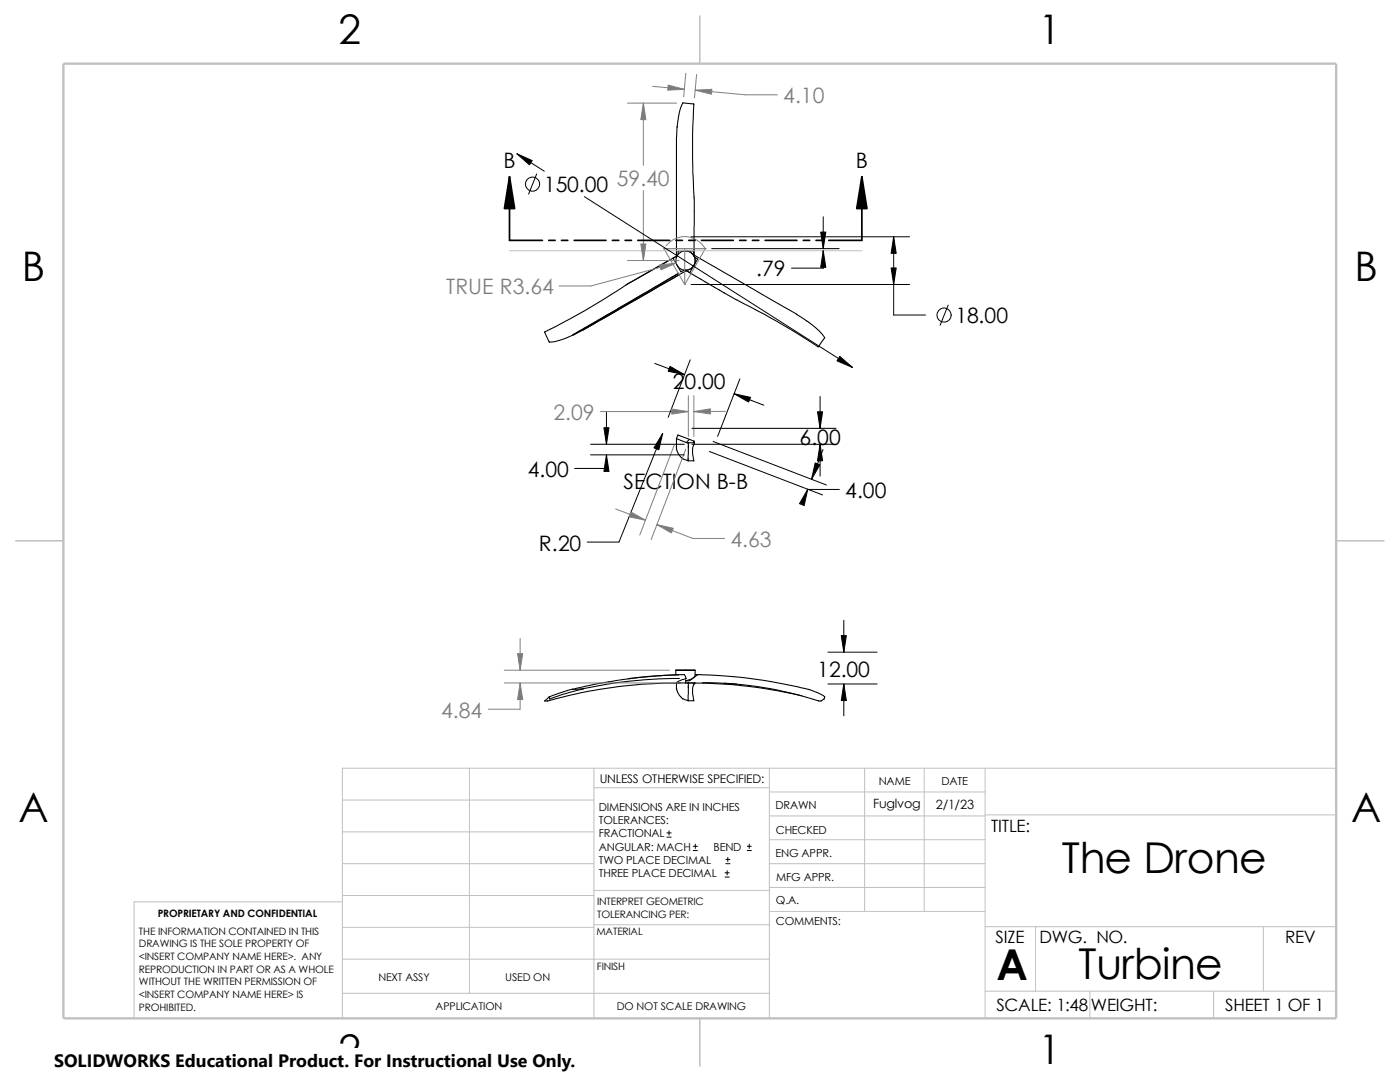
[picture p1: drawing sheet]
<svg xmlns="http://www.w3.org/2000/svg" width="279mm" height="216mm" viewBox="0 0 279 216" stroke-linecap="round" stroke-linejoin="round" font-family="sans-serif">
<g fill="none" stroke="#c0c0c0" stroke-width=".2">
<path d="M101.7 50h70.3M68.3 159.6h50.2M93.7 153.3v44.9M118.5 153.3v49.9M118.5 157.2h35M153.5 158h43.1M153.5 153.3v49.9M172.6 153.3v28.6M184.4 153.3v28.6M196.6 153.3v49.9M266.7 153.3h-198.4v49.9M68.3 166h50.2"/>
<path d="M68.3 172.3h50.2M68.3 178.7h50.2M68.3 180h-41.5v23.2M118.5 177.7h35.1M153.5 162.8h43.1M153.5 167.6h43.1M153.5 172.3h43.1M153.5 177.1h43.1M196.6 162.6h70.1M68.3 191.4h85.2M68.3 198.2h85.2M68.3 185h50.2"/>
<path d="M118.5 184.5h35.1M153.6 181.9h43M196.6 197.8h70.1M196.6 184.9h70.1M206.7 184.9v12.9M217.5 197.8v5.4M242.2 197.8v5.4M252.1 184.9v12.9"/>
</g>
<path d="M139.7 3.2v9.5M3.1 107.9h9.6M266.7 107.9h9.5M139.7 203.2v9.5" fill="none" stroke="#c0c0c0" stroke-width=".21"/>
<path d="M12.7 12.7h254v190.5h-254z" fill="none" stroke="#c0c0c0" stroke-width=".47"/>
<g fill="none" stroke="#000" stroke-width=".21">
<path d="M135.2 25.3a13.8 13.8 0 0 1 .8-4.1l.3-.7 2.2 .2a223.5 223.5 0 0 0 .1 20.3l-.1 10.1M135.2 25.3a133.5 133.5 0 0 0-.2 13.2v12.6M135.2 25.3h.1M125.1 56.7a145.4 145.4 0 0 1-16.4 9.6M133.9 51.8l-8.8 4.9M133.9 51.8l1.3-.7-.9 .4 .8 1.4M135 51.1h.1M135.2 53l.7 1.2 .6-.3M135.3 50.8v-.7h3.2v1M135.4 54.5l-12.1 7.1M135.5 54.6l-14.1 8.2M135.6 54.8l-19.2 11"/>
<path d="M136.8 53.9l.1 .2zM136.8 53.9l7.7 4.5M136.8 53.9h.1M136.8 50.1a1.83 1.83 0 0 1 1.7 1M136.9 54.1l-1.3 .7M138.5 51.1l.1 .2M138.5 53a1.88 1.88 0 0 1-1.7 .9M138.5 53l-.8 1.4-.9-.5M138.6 50.9l13.4 7.8a96.8 96.8 0 0 1 9.3 5.5l2 1.7 1.3 1.5-1.3 1.8a170.7 170.7 0 0 0-17.5-10.1l-1.3-.7M138.6 50.9l-.1 .2M138.6 50.9h.1M138.6 51.3l.6 .4-.7 1.3"/>
<path d="M138.6 51.3l.1 1-.2 .7M138.6 51.3h.1M144.5 58.4h.1M108.7 66.2l.9 2.1M114.3 66.9l-2.5 1-1 .3h-1.2M116.4 65.8l-2.1 1.1M121.4 62.7l-7.1 4.2M123.3 61.6l-9 5.2M135 87.5v2M135 89.5l.3 .8 .5 .9 .5 .4 1 .3M135 89.5v.1M137.3 88.4v3.3"/>
<path d="M137.3 91.5v.2M137.3 91.7v.2M137.3 91.9h.1M137.3 88.3h.1M137.3 88.4h.1M137.4 89.1v.2M137.4 88.3l-.1 .1M138.5 88.1l.1 .2M138.5 88.1l-3.2-1.3-.3 .7 2.3 .9M138.5 88.1v.2h-1.1M138.5 88.6h.1M138.5 88.1h.1"/>
<path d="M138.5 88.6l-.3 1 .3 2.3h-1.2M138.6 88.3l-.1 .3M114.3 137.5l-4.7 1.6M125.4 135.4l4-.4 6.6-.4a.67 .67 0 0 1 .9 .8l-1.3 .4-.6 .5h3.8M134.9 133.7h3.8zM134.9 133.7v1M135 136.3v1.1M135 137.4l.3 .9 .5 .8 .5 .3 1 .4M135 137.4v.1M135.5 134.7l-4.2 .2a107.4 107.4 0 0 0-15.8 2.3l-1.2 .3 2.1-.1M135.6 135.4a93.7 93.7 0 0 0-19.2 2M135.8 136.3a101.9 101.9 0 0 0-26.8 3.6h-.3l.9-.9 .1 .5 2.2-.8 4.5-1.3"/>
<path d="M136.8 135.8l.1 .5M136.8 135.8h.1M137.3 136.3h.1M137.3 136.3v3.5M137.3 139.8h.1M137.4 137v.1M137.4 136.9v.3M137.4 136.3h1.2M138.5 135.2l-.9 .6h-.8M138.5 135.2l-.7 .4-1 .2M138.5 136.5h.1M138.5 136.5l-.3 .9 .3 2.4h-1.2"/>
<path d="M138.6 136.3a94 94 0 0 1 21.4 2.6M138.6 136.3l-.1 .2M138.7 134.6h.5l-.7 .6M138.7 133.7v1.2l-.2 .3M139.1 134.6l1.7 .1a100 100 0 0 1 20.5 2.8l2.6 1.1a.64 .64 0 0 1 .6 .8l-.6 .5M140.2 136.2l6.9 .3M144.5 136.3l2.6 .2M147.1 136.5a75.3 75.3 0 0 1 16.3 3.4h.5M163.9 139.9h.1"/>
<circle cx="136.8" cy="52" r="1.93"/>
</g>
<g fill="none" stroke="#808080" stroke-width=".2">
<path d="M130.3 17.2l6.3 .6M136.9 14.6l-.5 4.7M138.7 18l10.1 .9h6.4M139 14.9l-.4 4.6M125.2 20.6h9.8M128.4 20.6v12.4M128.4 38v14M125.2 52h10.4M132.5 49.6l4.2 7.2M132.5 49.6h8.3M132.5 49.6v.1M132.9 49.1a4.7 4.7 0 0 1 7.9 .5"/>
<path d="M135 52.5l-17.1 4.6h-6.3M136.7 56.8h.1M136.7 49.6v7.2M140.8 49.6h.1M140.8 49.6l-4.1 7.2M137.4 79v8.1M138.5 79v8.1M119.8 82.1h17.6M134.6 88.8l-6.9 18M136.9 89.6l-6.9 18.1M144.8 82.1h-6.3M122.9 101.6l5.9 2.2"/>
<path d="M131.1 104.7l7.2 2.7h6.3M100.6 136.3h35M100.6 133.7h33M103.8 136.3v5.2h-6.3M103.8 127.4v6.3"/>
</g>
<g fill="none" stroke="#000" stroke-width=".2">
<path d="M103.2 30.7l5.4 3.5M107.1 34.7l-1.6 4M116.6 39.2l53.5 34.1M137.9 56.8h43.6M137.9 47.2h43.6M142 49.6h25.5M164.3 50v3.5h-6.4M164.3 43.3v6.3M178.4 47.2v15.7h6.3M130.7 72.5l5.9 2.3M137.8 71.8l-4.5 11.5M146.5 78.6l5.9 2.3"/>
<path d="M147.7 75.6l-4.5 11.5M163.7 79.1v6.4M189.2 60.9l-1.6 4M117.9 90.8h18.7M117.9 88.6h18.7M121 90.8v2.7h-6.3M121 82.3v6.3M132.2 86.5l-8.7 21.7h-6.3M137.6 87.7l-.7 .6M138.1 88.6h28.7M138.1 85.5h28.7M141.6 90.1l22.6 8.7"/>
<path d="M142.3 88.1l22.6 8.7M161.2 97.6l6.3 .1M163.7 88.6v6.4M164.3 89.7l-2.3 5.9M165.2 136.5h9.8M165.2 130.1h9.8M168.4 123.8v6.3M168.4 136.5v6.3M133.1 167h.8M133.1 166.2h.8M133.5 165.8v.8M138.3 169.7h.9"/>
<path d="M138.3 168.9h.9M138.8 168.4v.9M144.7 175h.8M144.7 174.2h.8M144.9 172.3h.8M144.9 171.5h.8M145.1 173.7v.9M145.2 171.1v.8M149.1 169.7h.8M149.1 168.9h.8M149.5 168.4v.9"/>
<circle cx="106.3" cy="36.7" r="1.41"/>
<circle cx="188.4" cy="62.9" r="1.41"/>
</g>
<g fill="#000" stroke="#000" stroke-width=".2">
<path d="M103.2 30.7l3 1.3-.5 .9zM164.3 50l.5 3.3h-1zM163.8 46.3h1l-.5 3.3zM177.8 53.5h1.1l-.5 3.3zM178.4 47.2l.5 3.3h-1.1zM133.7 73.1l2.9 1.7-3.3-.7zM146.5 78.6l3.3 .7-.4 .9zM167.6 71.1l2.5 2.2-3.1-1.3zM120.5 85.3h1l-.5 3.3zM121 90.8l.5 3.3h-1zM132.2 86.5l-.7 3.2-1-.3zM161.2 97.6l-.7 3.3-.9-.4z"/>
<path d="M162.7 92.4l.9 .4-1.6 2.8zM163.2 82.2h1l-.5 3.3zM163.7 88.6l.5 3.3h-1zM168.4 136.5l.5 3.3h-1zM167.9 126.8h1l-.5 3.3z"/>
</g>
<g fill="#808080" stroke="#808080" stroke-width=".2">
<path d="M103.8 136.3l.5 3.3h-1z"/>
<path d="M103.3 130.4h1l-.5 3.3z"/>
<path d="M138.7 18l3.4-.2-.1 1z"/>
<path d="M127.9 48.7h1l-.5 3.3z"/>
<path d="M133.3 17l3.3 .8-3.3 .2z"/>
<path d="M128.4 20.6l.5 3.3h-1z"/>
<path d="M131.6 52.9l3.4-.4-3.1 1.3z"/>
<path d="M138.5 82.1l3.3-.5v1z"/>
<path d="M134.1 81.6l3.3 .5-3.3 .5z"/>
<path d="M131.1 104.7l3.3 .7-.4 .9z"/>
<path d="M125.9 102.2l2.9 1.6-3.3-.7z"/>
</g>
<path d="M101.7 35.3l1 6.3h-2zM172 35.3l1 6.3h-2z" fill="#000" stroke="#000" stroke-width=".34"/>
<g fill="none" stroke="#000" stroke-width=".34">
<path d="M101.7 35.3v12.7h6.5M172 35.3v12.7h-6.6M109.5 48h1.3M112.1 48h1.2M114.6 48h6.3M122.2 48h1.3M124.8 48h1.2M127.3 48h6.3M134.9 48h1.3M137.5 48h1.2M140 48h6.3M147.6 48h1.3"/>
<path d="M150.2 48h1.2M152.7 48h6.3M160.3 48h1.3M162.9 48h1.2"/>
</g>
<path d="M10.8 209.2h104.1v6.7h-104.1z" fill="#fff"/>
<g font-size="8.5">
<text x="211.9" y="174.1">The Drone</text>
<text x="198.8" y="195.5">A</text>
<text x="215.2" y="195.3">Turbine</text>
</g>
<g font-size="8.1">
<text x="67.6" y="8.8">2</text>
<text x="207.3" y="8.8">1</text>
<text x="4.4" y="56.1">B</text>
<text x="270.3" y="56.1">B</text>
<text x="3.7" y="164.1">A</text>
<text x="269.6" y="164.1">A</text>
<text x="67.6" y="212.3">2</text>
<text x="207.3" y="212.3">1</text>
</g>
<g font-size="4.2" fill="#808080">
<text x="156.3" y="20.6">4.10</text>
<text x="123.1" y="37.2">59.40</text>
<text x="89.1" y="58.7">TRUE R3.64</text>
<text x="110.4" y="83.8">2.09</text>
<text x="145.8" y="109.1">4.63</text>
<text x="88" y="143.2">4.84</text>
</g>
<g font-size="4.2">
<text x="100.5" y="33.6">B</text>
<text x="170.8" y="33.6">B</text>
<text x="108.6" y="38.4">150.00</text>
<text x="150.9" y="55.2">.79</text>
<text x="190.7" y="64.5">18.00</text>
<text x="134.3" y="77.6">20.00</text>
<text x="159.6" y="88.7">6.00</text>
<text x="105.3" y="95.1">4.00</text>
<text x="124.4" y="97.5">SECTION B-B</text>
<text x="168.7" y="99.4">4.00</text>
<text x="107.6" y="109.9">R.20</text>
<text x="163.1" y="135">12.00</text>
</g>
<text font-size="3.6" x="10.8" y="213">SOLIDWORKS Educational Product. For Instructional Use Only.</text>
<g font-size="3.4">
<text x="197.8" y="166">TITLE:</text>
<text x="198.7" y="188.1">SIZE</text>
<text x="207.5" y="188.1">DWG. NO.</text>
<text x="256.5" y="188.2">REV</text>
<text x="198.8" y="201.7">SCALE: 1:48</text>
<text x="217.7" y="201.8">WEIGHT:</text>
<text x="244.5" y="201.7">SHEET 1 OF 1</text>
</g>
<g font-size="2.5">
<text x="174.2" y="161.2">Fuglvog</text>
<text x="186.7" y="161.4">2/1/23</text>
</g>
<text font-size="2.4" x="119.7" y="156.2">UNLESS OTHERWISE SPECIFIED:</text>
<g font-size="2.2">
<text x="119.5" y="161.8">DIMENSIONS ARE IN INCHES</text>
<text x="154.8" y="161.5">DRAWN</text>
<text x="175.4" y="156.7">NAME</text>
<text x="187.9" y="156.7">DATE</text>
<text x="119.5" y="164.4">TOLERANCES:</text>
<text x="119.5" y="167.1">FRACTIONAL</text>
<text x="154.8" y="166.3">CHECKED</text>
<text x="119.5" y="172.4">TWO PLACE DECIMAL</text>
<text x="119.5" y="169.8">ANGULAR: MACH</text>
<text x="142.4" y="169.8">BEND</text>
<text x="154.8" y="171">ENG APPR.</text>
<text x="119.5" y="175">THREE PLACE DECIMAL</text>
<text x="154.9" y="175.7">MFG APPR.</text>
<text x="154.9" y="184.7">COMMENTS:</text>
<text x="154.9" y="180.5">Q.A.</text>
</g>
<g font-size="2.1">
<text x="75.5" y="195.7">NEXT ASSY</text>
<text x="100.8" y="195.7">USED ON</text>
<text x="86.9" y="201.5">APPLICATION</text>
<text x="123.1" y="201.6">DO NOT SCALE DRAWING</text>
</g>
<g font-size="2">
<text x="31.5" y="183">PROPRIETARY AND CONFIDENTIAL</text>
<text x="119.2" y="180.6">INTERPRET GEOMETRIC</text>
<text x="119.2" y="183.1">TOLERANCING PER:</text>
<text x="27.7" y="186.5">THE INFORMATION CONTAINED IN THIS</text>
<text x="27.7" y="189.1">DRAWING IS THE SOLE PROPERTY OF</text>
<text x="27.7" y="191.6">&lt;INSERT COMPANY NAME HERE&gt;. ANY</text>
<text x="119" y="186.6">MATERIAL</text>
<text x="27.7" y="194.1">REPRODUCTION IN PART OR AS A WHOLE</text>
<text x="27.7" y="196.6">WITHOUT THE WRITTEN PERMISSION OF</text>
<text x="119.1" y="193.5">FINISH</text>
<text x="27.7" y="199.1">&lt;INSERT COMPANY NAME HERE&gt; IS</text>
<text x="27.7" y="201.7">PROHIBITED.</text>
</g>
</svg>
